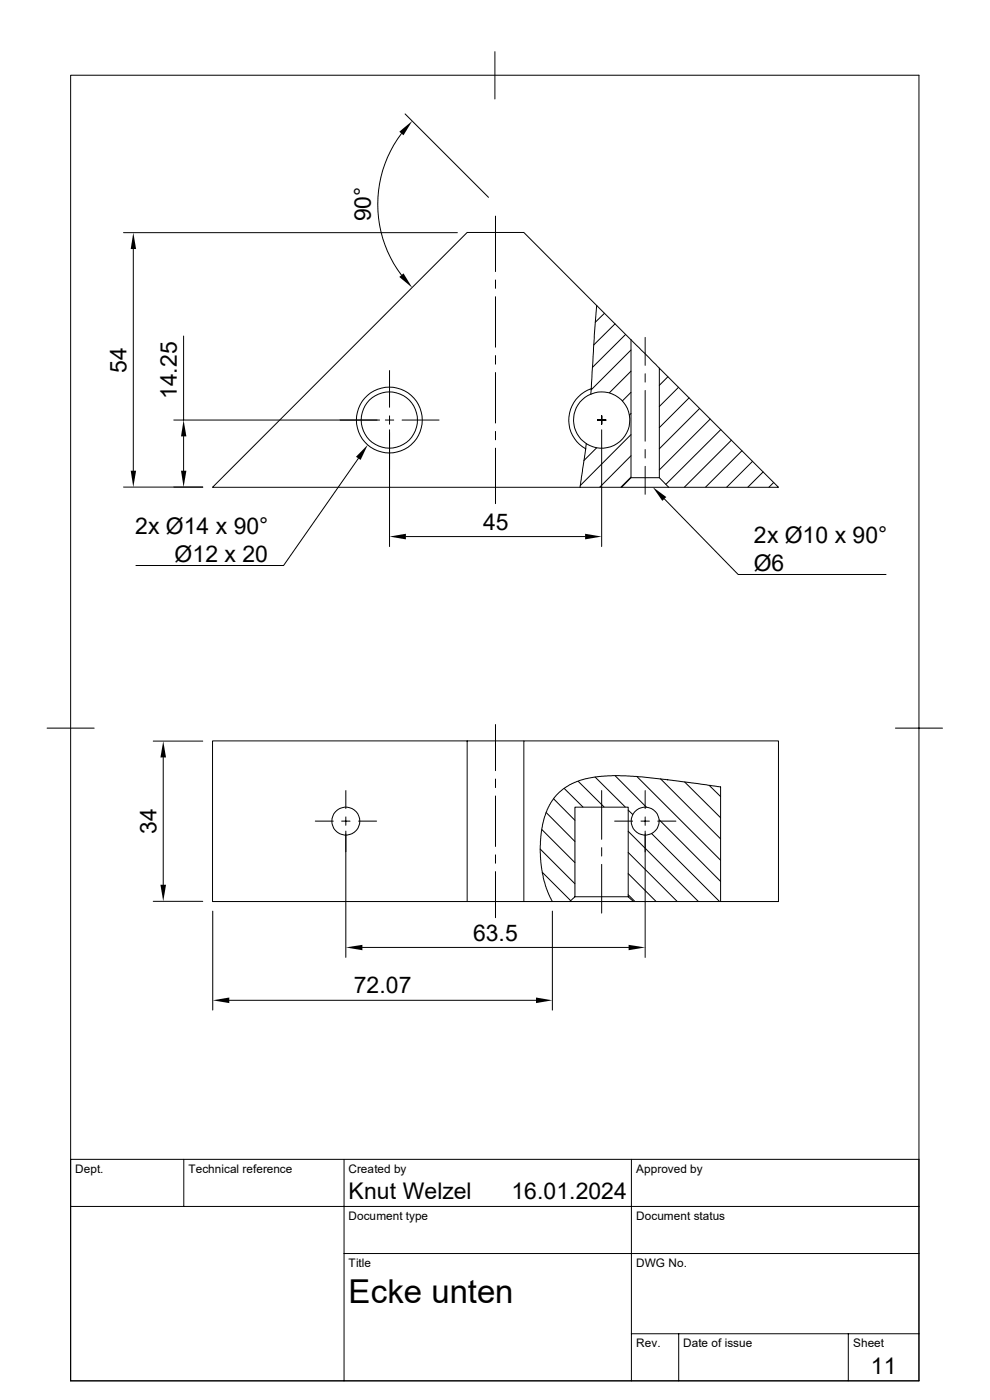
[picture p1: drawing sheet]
<svg xmlns="http://www.w3.org/2000/svg" width="210mm" height="297mm" viewBox="0 0 210 297" stroke-linecap="round" stroke-linejoin="round" font-family="sans-serif">
<g fill="none" stroke="#000" stroke-width=".21">
<path d="M15 16h179.9v276.9h-179.9zM105 11v10M85.2 28.3a24.9 24.9 0 0 0 0 30.1M85.9 24.2l17.7 17.7M26.2 49.4h70.8M28.3 52.8v47.1M105.1 45.8v11.8M105.1 59.4v1.8M38.9 71.3v17.8M82.6 78.6v7.8M105.1 62.9v10.8M105.1 75.4v1.9"/>
<path d="M105.1 79v10.7M126.6 64.8l7.3 7.3v29.2l-2 2.1h-8.8M126.6 64.8l-15.5-15.5h-12l-54 54.1h78M126.6 64.8l-1.2 17.7M128.2 66.5l-1.9 1.9M130.5 68.7l-4.6 4.5M132.7 71l-7 6.9M133.9 74.3l-8.5 8.4M133.9 78.7l-4.6 4.6M133.9 72.1l6 6M136.9 71.6v5.9M136.9 79.3v1.8"/>
<path d="M139.9 78.1l25.2 25.3h-23.2l-2-2.1zM141.7 79.9l-1.8 1.8M36.9 89.1h43.6M38.9 92.6v7.3M76 97.2l-15.8 22.8h-31.4M81.7 89.1h1.8M82.6 88.2v1.8M82.6 91.2v24.8M85.3 89.1h7.8M105.1 91.5v1.8M105.1 95.1v11.7M124.4 94.1l-1.3 9.3"/>
<path d="M125.4 82.5a7 7 0 0 0-4.7 6 7 7 0 0 0 3.5 6.7M125.4 82.5l-.1 1.1M126.6 95l-2.7 2.7M126.7 89.1h1.8M127.6 91.2v24.8M127.6 88.2v1.8M133.9 83.2l-1.9 1.8M133.9 87.7l-.4 .4M133.9 92.2l-10.8 10.8M133.9 96.7l-6.6 6.6M136.9 82.8v10.8M136.9 95.4v1.8"/>
<path d="M136.9 98.9v6M143.9 82.2l-4 4M146.2 84.4l-6.3 6.3M148.4 86.7l-8.5 8.5M150.7 88.9l-10.8 10.8M152.9 91.1l-11.6 11.6M155.2 93.4l-10 9.9M157.4 95.6l-7.7 7.7M159.6 97.9l-5.4 5.4M43 103.3h-16.8M86.1 113.8h38M131.9 103.4h10"/>
<path d="M133.9 101.2l-2.2 2.1M133.9 101.3h6M140.9 105.8l15.7 16.1h31.4M161.9 100.1l-3.2 3.2M164.1 102.4l-.9 .9M10 154.5h10M32.5 157.2h10.5M99.1 157.2h12M105.1 153.7v9.8M189.9 154.5h10M34.6 160.7v27M66.9 174.2h3.8"/>
<path d="M72.5 174.2h1.8M73.4 176.3v26.8M73.4 167.7v3.8M73.4 173.3v1.8M76.1 174.2h3.8M105.1 165.3v1.8M105.1 168.9v10.7M114.9 176l7.1 7M115.9 172.4l6.1 6.1M117.4 169.5l4.6 4.5M119.7 167.3l4 3.9M122.6 165.7l5.5 5.5"/>
<path d="M126.2 164.8l6.4 6.4M127.6 167.7v10.4M127.6 179.8v1.8M130.4 174.2h3.8M130.5 164.5l6.6 6.7M133.3 176.4l14.8 14.8M133.3 171.9l.9 .9M135.1 164.8l17.8 17.7M136 174.2h1.8M136.9 167.7v3.8M136.9 173.3v1.8M136.9 176.3v26.8"/>
<path d="M138.3 176.9l14.3 14.3M139.5 174.2h3.9M139.9 173.9l13 13.1M140.1 165.2l12.8 12.8M145.2 165.9l7.7 7.6M150.5 166.6l2.4 2.4M32.5 191.2h10.5M45.1 193.3v21M99.1 191.3v-34.1h-54v34.1h66M105.1 184.9v9.8M105.1 181.4v1.7M114.6 180.1l7.4 7.4"/>
<path d="M115.1 185.1l6 6M117.2 191.3l-1.3-2.8-.9-3.4-.4-4.2 .1-3.5 .4-2.3 1-3.4 1.5-2.5 1.9-1.8 2.4-1.4 2.4-.8 2.9-.5 2.8-.2 6.1 .3 7.1 .8 9.7 1.4v24.3h-18.6M117.2 191.3h3.7M117.2 193.3v21M117.2 191.3h-6.1v-34.1h54v34.1h-12.2M120.9 191.3h13.4M122 190.2l-1.1 1.1M122 190.2v-19h11.3v19M122 190.2h11.3M127.6 183.4v10.3M133.3 190.2l1 1.1M133.3 189.8l1.4 1.4"/>
<path d="M133.3 185.3l5.8 5.9M133.3 180.8l10.3 10.4M48.6 212.2h65.1M76.9 201h56.4M15 255.9h179.9M39 246v9.9M73 246v46.9M133.9 246v46.9M194.9 246h-179.9v46.9M73 265.9h121.9M133.9 283h61M144 283v9.9"/>
<path d="M180 283v9.9"/>
<circle cx="82.6" cy="89.1" r="7"/>
<circle cx="82.6" cy="89.1" r="6"/>
<circle cx="127.6" cy="89.1" r="6"/>
<circle cx="73.4" cy="174.2" r="2.97"/>
<circle cx="136.9" cy="174.2" r="2.97"/>
</g>
<g fill="#000">
<path d="M84.7 27.9l2.8-2.2-1.9 3zM28.3 49.4l.6 3.4h-1.2zM84.7 58.8l.9-.8 1.9 3zM27.7 99.9h1.2l-.6 3.4zM38.4 99.9h1.1l-.6 3.4zM38.9 89.1l.6 3.5h-1.1zM78 94.4l-1.5 3.2-1-.7zM82.6 113.8l3.5-.6v1.2zM124.1 113.2l3.5 .6-3.5 .6zM138.5 103.3l2.9 2.2-.9 .8zM34.6 157.2l.6 3.5h-1.2zM34 187.7h1.2l-.6 3.5z"/>
<path d="M45.1 212.2l3.5-.6v1.2zM73.4 201l3.5-.6v1.2zM113.7 211.6l3.5 .6-3.5 .6zM133.3 200.4l3.6 .6-3.6 .6z"/>
</g>
<text font-size="7" x="74" y="276.4">Ecke unten</text>
<g font-size="4.9">
<text x="78.7" y="47" transform="rotate(-90 78.7 47)">90°</text>
<text x="26.8" y="79" transform="rotate(-90 26.8 79)">54</text>
<text x="37.5" y="84.7" transform="rotate(-90 37.5 84.7)">14.25</text>
<text x="28.7" y="113.3">2x Ø14 x 90°</text>
<text x="102.5" y="112.4">45</text>
<text x="37" y="119.3">Ø12 x 20</text>
<text x="159.9" y="115.2">2x Ø10 x 90°</text>
<text x="159.9" y="121.2">Ø6</text>
<text x="33.2" y="176.9" transform="rotate(-90 33.2 176.9)">34</text>
<text x="100.4" y="199.6">63.5</text>
<text x="75.1" y="210.7">72.07</text>
<text x="74" y="254.5">Knut Welzel</text>
<text x="108.5" y="254.5">16.01.2024</text>
<text x="184.7" y="291.6">11</text>
</g>
<g font-size="2.5">
<text x="16" y="248.8">Dept.</text>
<text x="40" y="248.8">Technical reference</text>
<text x="74" y="248.8">Created by</text>
<text x="134.9" y="248.8">Approved by</text>
<text x="74" y="258.7">Document type</text>
<text x="135" y="258.7">Document status</text>
<text x="74" y="268.7">Title</text>
<text x="135" y="268.7">DWG No.</text>
<text x="135" y="285.8">Rev.</text>
<text x="145" y="285.8">Date of issue</text>
<text x="181" y="285.8">Sheet</text>
</g>
</svg>
